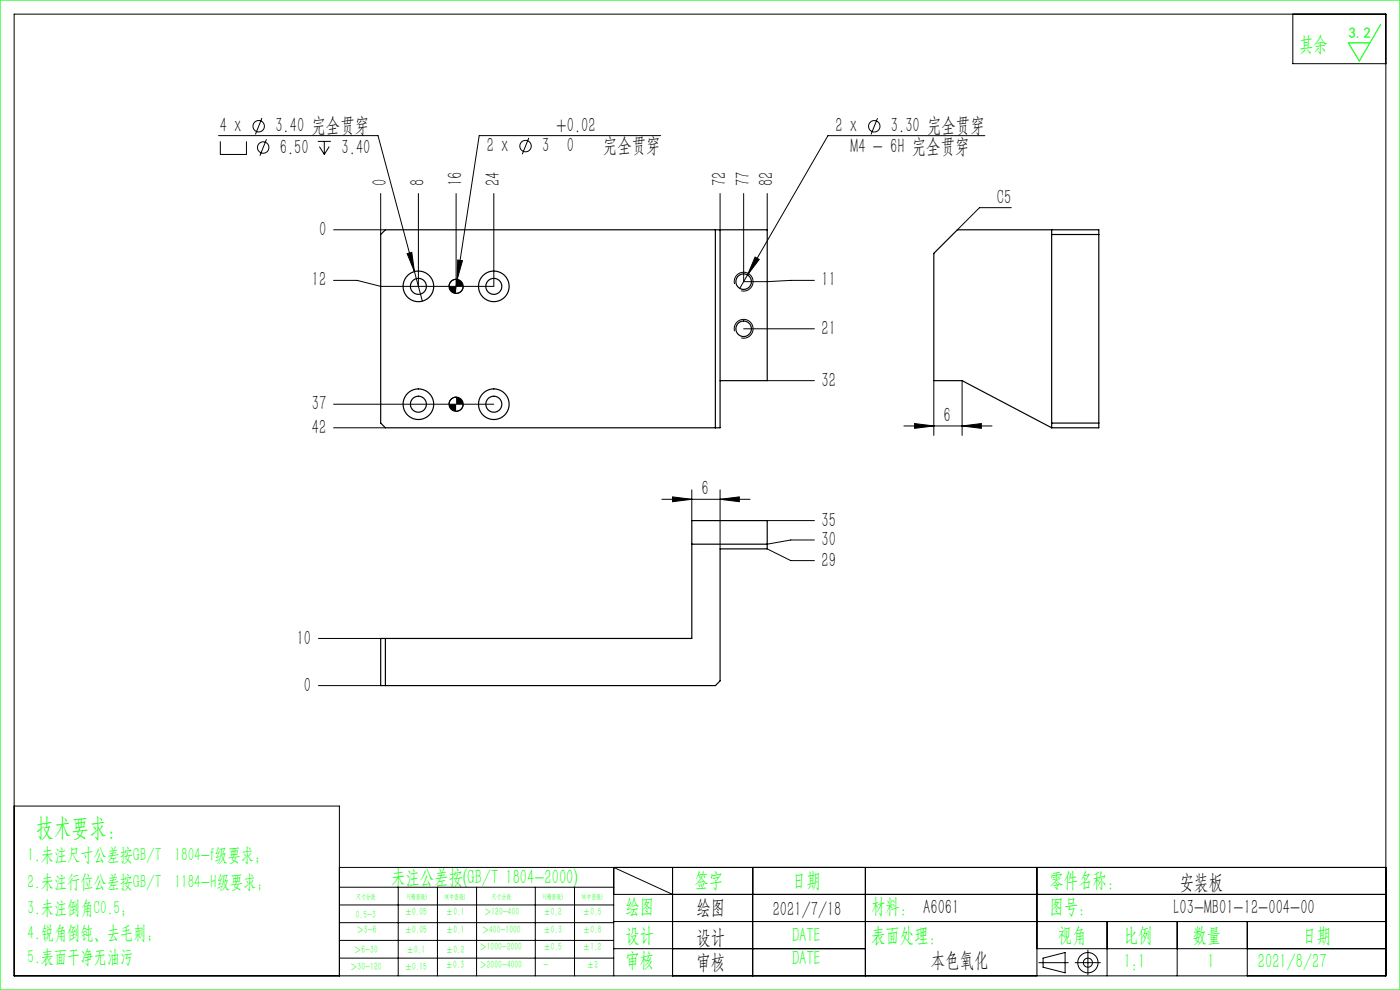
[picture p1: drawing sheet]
<svg xmlns="http://www.w3.org/2000/svg" width="297mm" height="210mm" viewBox="0 0 297 210" stroke-linecap="round" stroke-linejoin="round" font-family="sans-serif">
<g fill="none" stroke="#000" stroke-width=".21">
<path d="M3 3h291v204h-291zM274.3 3v10.5h19.7M46.4 28.8h33.8l9.4 35.1M46.7 30v2.8h5.6v-2.8M55.6 25l-1.4 3.5M56.5 29.6l-1.4 3.4M67.4 30h2.8M67.8 31.1l1 1.7M68.8 30v2.8M69.8 31.1l-1 1.7M112.2 29.3l-1.4 3.4M140.2 28.8h-38.5l-4.7 30.5"/>
<path d="M186.2 25.1l-1.4 3.4M208.9 28.8h-33.3l-18.7 32.4M70.8 48.7h11M80.8 41.1v8.6M86.4 53.8l1-.3 .5 4.1zM88.8 41.1v19.6M96.8 41.1v19.6M96.8 59.2a1.5 1.5 0 0 0-1.5 1.5M97 59.3l-.5 2.9M97.1 55.2l1 .1-1.1 4zM104.8 41.1v19.6h-24l-5-1.2h-5M152.8 41.1v7.6"/>
<path d="M157.8 41.1v18.6l15-.2M160.2 54.5l.9 .5-2.5 3.3zM162.8 41.1v7.6M214.5 44h-6.7l-4.7 4.7M98.3 60.7a1.5 1.5 0 0 1-1.5 1.5M155.8 60.3a2 2 0 0 1 1.8-2.5 2 2 0 0 1 2.2 2.1 2 2 0 0 1-2.6 1.8M155.8 70.3a2 2 0 0 1 1.8-2.5 2 2 0 0 1 2.2 2.1 2 2 0 0 1-2.6 1.8M157.8 69.7h15M70.8 85.7h34M70.8 90.7h11M96.8 84.2a1.5 1.5 0 0 0-1.5 1.5M98.3 85.7a1.5 1.5 0 0 1-1.5 1.5"/>
<path d="M162.8 80.7h10M191.8 90.4h18.7M194 89.8l4.1 .6-4.1 .5zM198.1 80.7v11.7M204.1 90.4l4.1-.6v1.1zM204.1 80.7v11.7M140.4 105.9h18.7M142.7 105.4l4.1 .5-4.1 .5zM146.8 103.9v6.5M152.8 105.9l4-.5v1zM152.8 103.9v12.5M162.8 116.4l5 2.5h5"/>
<path d="M162.8 110.4h10M172.8 114.5h-5l-5 .9M67.6 135.4h13.2M67.6 145.4h13.2M3 171h69v36M72 184h222M72 188.2h58.2M72 192h58.2M72 195.7h58.2M72 199.5h58.2M84.5 188.2v18.8M92.8 188.2v18.8"/>
<path d="M101.1 188.2v18.8M113.6 188.2v18.8M121.9 188.2v18.8M130.2 189.7h163.8M130.2 195.5h163.8M142.7 189.7l-12.5-5.7v23M142.7 184v23M159.7 184v23M183.6 184v23M220 184v23M234.9 195.5v11.5M249.7 195.5v11.5"/>
<path d="M264.6 195.5v11.5M72 203.2h58.2M130.2 201.2h53.4M220 201.2h74M220.4 204.2h6.2M221.3 203.2l4.7-1.1v4.3l-4.7-1.2zM228.1 204.2h5.3M230.8 201.5v5.3"/>
<circle cx="54.9" cy="26.8" r="1.21"/>
<circle cx="55.8" cy="31.3" r="1.21"/>
<circle cx="111.5" cy="31" r="1.21"/>
<circle cx="185.5" cy="26.8" r="1.21"/>
<circle cx="230.8" cy="204.2" r="2.15"/>
<circle cx="230.8" cy="204.2" r=".96"/>
</g>
<path d="M0 0h297v210h-297zM292.9 5.2l-4.5 7.7-2.4-3.8h4.6" fill="none" stroke="#0f0" stroke-width=".25"/>
<g fill="#000">
<path d="M86.4 53.8l1.5 3.8-.5-4.1zM97.1 55.2l-.1 4.1 1.1-4zM160.2 54.5l-1.6 3.8 2.5-3.3z"/>
<path d="M96.8 59.2v1.5h1.5a1.5 1.5 0 0 0-1.5-1.5zM95.3 60.7a1.5 1.5 0 0 0 1.5 1.5v-1.5zM96.8 84.2v1.5h1.5a1.5 1.5 0 0 0-1.5-1.5zM95.3 85.7a1.5 1.5 0 0 0 1.5 1.5v-1.5z"/>
<path d="M142.7 105.4l4.1 .5-4.1 .5zM152.8 105.9l4-.5v1zM194 89.8l4.1 .6-4.1 .5zM204.1 90.4l4.1-.6v1.1z"/>
</g>
<g fill="none" stroke="#000" stroke-width=".25">
<path d="M151.8 48.7v42M152.8 48.7v42h-71l-1-1v-40l1-1h81v32h-10M203.1 48.7h30v42h-10l-19-10h-6v-27zM223.1 49.7h10M223.1 48.7v42M223.1 89.7h10M146.8 115.4h16M80.8 135.4h66v-25h16v6h-10v28l-1 1h-71zM81.8 135.4v10"/>
<circle cx="157.8" cy="59.7" r="1.65"/>
<circle cx="88.8" cy="60.7" r="3.2"/>
<circle cx="88.8" cy="60.7" r="1.7"/>
<circle cx="96.8" cy="60.7" r="1.5"/>
<circle cx="104.8" cy="60.7" r="3.2"/>
<circle cx="104.8" cy="60.7" r="1.7"/>
<circle cx="157.8" cy="69.7" r="1.65"/>
<circle cx="88.8" cy="85.7" r="3.2"/>
<circle cx="88.8" cy="85.7" r="1.7"/>
<circle cx="96.8" cy="85.7" r="1.5"/>
<circle cx="104.8" cy="85.7" r="3.2"/>
<circle cx="104.8" cy="85.7" r="1.7"/>
</g>
<text font-size="5.4" fill="#0f0" x="7.7" y="177.2">技术要求：</text>
<g font-size="4.4" fill="#0f0">
<text x="275.6" y="10.8">其余</text>
<text x="83" y="187.5">未注公差按(GB/T 1804-2000)</text>
<text x="147.3" y="188">签字</text>
<text x="168" y="188">日期</text>
<text x="222.6" y="188">零件名称：</text>
<text x="132.7" y="193.6">绘图</text>
<text x="184.8" y="193.6">材料： A6061</text>
<text x="222.6" y="193.6">图号：</text>
<text x="132.7" y="199.8">设计</text>
<text x="168" y="199.8">DATE</text>
<text x="184.8" y="199.8">表面处理：</text>
<text x="224.4" y="199.8">视角</text>
<text x="238.4" y="199.8">比例</text>
<text x="253" y="199.8">数量</text>
<text x="276.3" y="199.8">日期</text>
<text x="132.7" y="205.1">审核</text>
<text x="168" y="204.6">DATE</text>
<text x="238.4" y="205.3">1:1</text>
<text x="256.2" y="205.3">1</text>
<text x="266.9" y="205.3">2021/8/27</text>
</g>
<g font-size="4.4">
<text x="46.6" y="28.1">4 x</text>
<text x="58.4" y="28.1">3.40 完全贯穿</text>
<text x="118.1" y="27.9">+0.02</text>
<text x="177.2" y="28.1">2 x</text>
<text x="189" y="28.1">3.30 完全贯穿</text>
<text x="59.4" y="32.6">6.50</text>
<text x="72.5" y="32.6">3.40</text>
<text x="103.2" y="32.3">2 x</text>
<text x="115" y="32.3">3</text>
<text x="120.2" y="32.3">0</text>
<text x="127.9" y="32.3">完全贯穿</text>
<text x="180.5" y="32.4">M4 - 6H 完全贯穿</text>
<text x="82.1" y="39.5" transform="rotate(-90 82.1 39.5)">0</text>
<text x="90.1" y="39.5" transform="rotate(-90 90.1 39.5)">8</text>
<text x="98.1" y="39.5" transform="rotate(-90 98.1 39.5)">16</text>
<text x="106.1" y="39.5" transform="rotate(-90 106.1 39.5)">24</text>
<text x="154.1" y="39.5" transform="rotate(-90 154.1 39.5)">72</text>
<text x="159.1" y="39.5" transform="rotate(-90 159.1 39.5)">77</text>
<text x="164.1" y="39.5" transform="rotate(-90 164.1 39.5)">82</text>
<text x="211.5" y="43.2">C5</text>
<text x="67.7" y="50">0</text>
<text x="66.2" y="60.8">12</text>
<text x="174.3" y="60.8">11</text>
<text x="174.3" y="71">21</text>
<text x="174.3" y="82">32</text>
<text x="66.2" y="87">37</text>
<text x="200.1" y="89.5">6</text>
<text x="66.2" y="92">42</text>
<text x="148.8" y="105">6</text>
<text x="174.3" y="111.7">35</text>
<text x="174.3" y="115.8">30</text>
<text x="174.3" y="120.2">29</text>
<text x="63" y="136.7">10</text>
<text x="64.5" y="146.7">0</text>
<text x="250.3" y="188.6">安装板</text>
<text x="147.8" y="194">绘图</text>
<text x="163.9" y="194.3">2021/7/18</text>
<text x="249" y="194">L03-MB01-12-004-00</text>
<text x="147.8" y="200.2">设计</text>
<text x="147.8" y="205.5">审核</text>
<text x="197.5" y="205">本色氧化</text>
</g>
<g font-size="4" fill="#0f0">
<text x="5.9" y="182.6">1.未注尺寸公差按GB/T 1804-f级要求；</text>
<text x="5.9" y="188.4">2.未注行位公差按GB/T 1184-H级要求；</text>
<text x="5.9" y="193.9">3.未注倒角C0.5；</text>
<text x="5.9" y="199.2">4.锐角倒钝、去毛刺；</text>
<text x="5.9" y="204.2">5.表面干净无油污</text>
</g>
<text font-size="3.2" fill="#0f0" x="286.1" y="8">3.2</text>
<g font-size="2.3" fill="#0f0">
<text x="75.5" y="194.7">0.5-3</text>
<text x="75.6" y="198">＞3-6</text>
<text x="85.9" y="194.2">±0.05</text>
<text x="85.9" y="198">±0.05</text>
<text x="94.6" y="194.2">±0.1</text>
<text x="94.6" y="198">±0.1</text>
<text x="102.2" y="198">＞400-1000</text>
<text x="102.7" y="194.2">＞120-400</text>
<text x="115.3" y="194.2">±0.2</text>
<text x="115.3" y="198">±0.3</text>
<text x="123.7" y="194.2">±0.5</text>
<text x="123.7" y="198">±0.8</text>
<text x="75.1" y="202.2">＞6-30</text>
<text x="86.3" y="202.2">±0.1</text>
<text x="94.6" y="202.2">±0.2</text>
<text x="101.7" y="201.6">＞1000-2000</text>
<text x="115.3" y="201.6">±0.5</text>
<text x="123.7" y="201.6">±1.2</text>
<text x="74.3" y="205.8">＞30-120</text>
<text x="85.9" y="205.8">±0.15</text>
<text x="94.5" y="205.4">±0.3</text>
<text x="101.7" y="205.4">＞2000-4000</text>
<text x="115.3" y="205.4">-</text>
<text x="124.5" y="205.4">±2</text>
</g>
<g font-size="1.5" fill="#0f0">
<text x="75.5" y="190.6">尺寸分段</text>
<text x="86.4" y="190.6">F(精密级)</text>
<text x="94.4" y="190.6">M(中密级)</text>
<text x="104.3" y="190.6">尺寸分段</text>
<text x="115.2" y="190.6">F(精密级)</text>
<text x="123.5" y="190.6">M(中密级)</text>
</g>
</svg>
